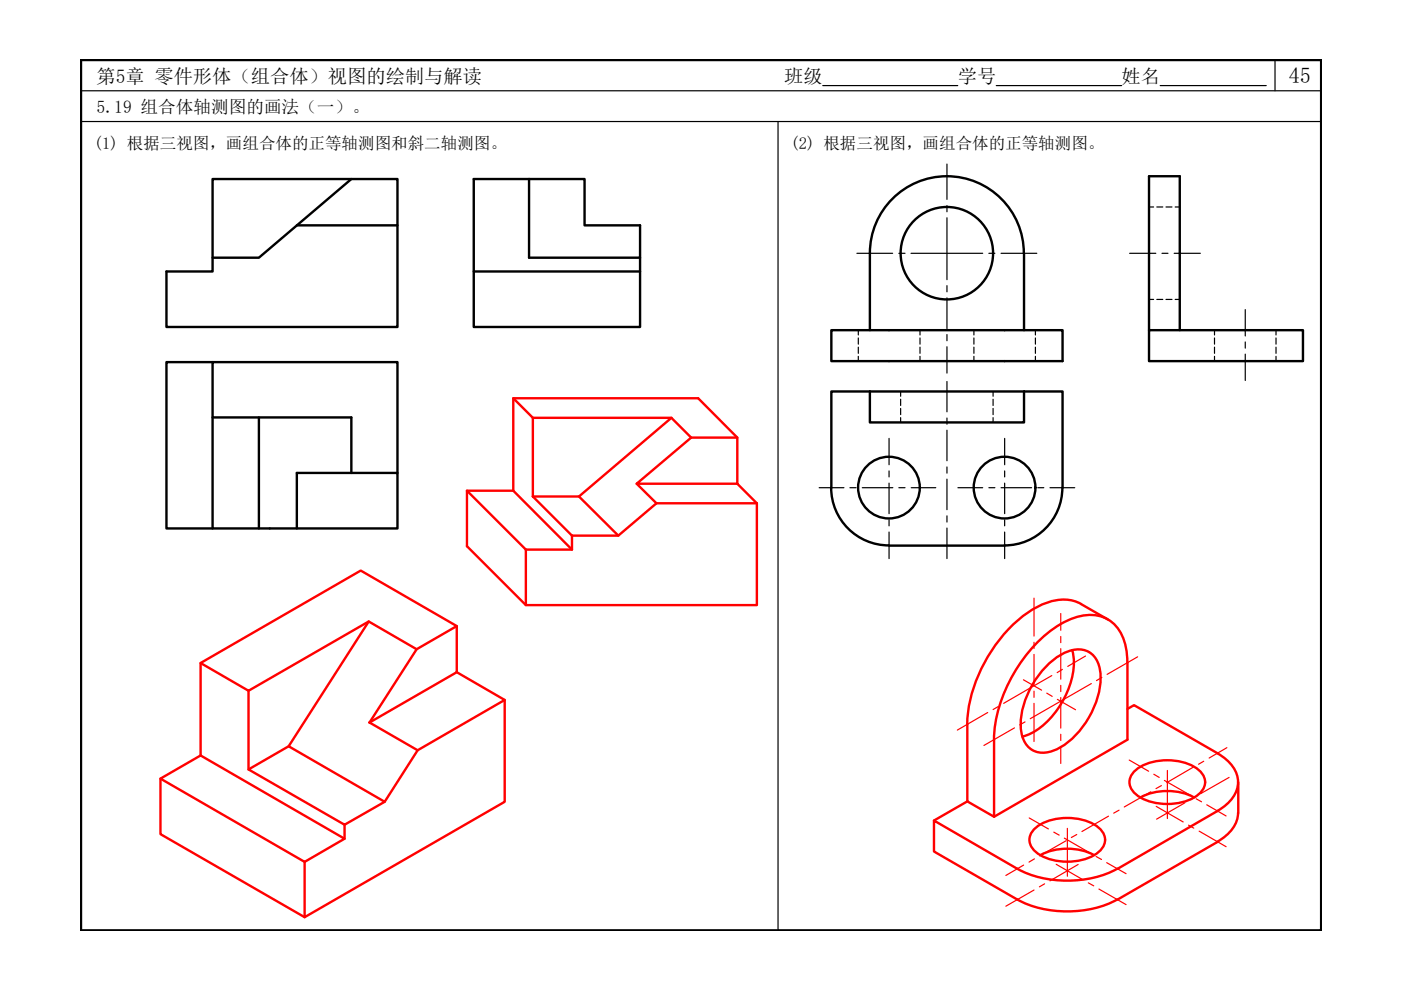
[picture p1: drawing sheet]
<svg xmlns="http://www.w3.org/2000/svg" width="297mm" height="210mm" viewBox="0 0 297 210" stroke-linecap="round" stroke-linejoin="round" font-family="sans-serif">
<!-- layer: 0 -->
<path d="M17.2 12.7h262.9v184.6h-262.9z" fill="none" stroke="#000" stroke-width=".51"/>
<path d="M17.2 19.2h262.9M174.4 18.1h28.7M211.2 18.1h26.6M246 18.1h22.5M270.3 12.7v6.5M17.2 25.8h262.9M165 25.8v171.5" fill="none" stroke="#000" stroke-width=".25"/>
<g fill="none" stroke="#000" stroke-width=".51">
<path d="M74.5 38l-19.6 16.6h-9.8M112.2 38h-11.8v31.3h35.3v-14.7M112.2 38h11.7v9.8h11.8v6.8h-23.5zM62.9 47.8h21.4v-9.8h-39.2v19.6h-9.8v11.7h49v-21.5M100.4 57.6h35.3M217.1 53.7a16.3 16.3 0 0 0-16.3-16.3 16.3 16.3 0 0 0-16.4 16.3v16.3M217.1 53.7v16.3M45.1 76.8h-9.8v35.2h9.8M176.3 70h49v6.6h-49zM243.6 70h32.7v6.6h-32.7zM243.6 70v-32.6h6.5v32.6M45.1 88.5v23.5h39.2v-11.7h-21.4v11.7"/>
<path d="M54.9 88.5v23.5M184.4 83h-8.1v20.4M184.4 83v6.6h32.7v-6.6M184.4 83h32.7M217.1 83h8.2v20.4M74.5 100.3v-11.8h-29.4v-11.7h39.2v23.5M176.2 103.4a12.3 12.3 0 0 0 12.3 12.2l24.5 .1M225.2 103.4a12.3 12.3 0 0 1-12.2 12.2"/>
<circle cx="200.8" cy="53.7" r="9.8"/>
<circle cx="188.5" cy="103.4" r="6.5"/>
<circle cx="213" cy="103.4" r="6.5"/>
</g>
<g fill="none" stroke="#000" stroke-width=".25">
<path d="M243.6 43.9h1M245.3 43.9h1.2M247.2 43.9h1.3M249.2 43.9h.9M182 70v1M182 71.7v1.3M182 73.6v1.3M182 75.6v1M195.1 70v1M195.1 71.7v1.3M195.1 73.6v1.3M195.1 75.6v1"/>
<path d="M206.5 70v1M206.5 71.7v1.3M206.5 73.6v1.3M206.5 75.6v1M219.5 70v1M219.5 71.7v1.3M219.5 73.6v1.3M219.5 75.6v1M243.6 63.5h1M245.3 63.5h1.2M247.2 63.5h1.3M249.2 63.5h.9"/>
<path d="M257.5 70v1M257.5 71.7v1.3M257.5 73.6v1.3M257.5 75.6v1M270.5 70v1M270.5 71.7v1.3M270.5 73.6v1.3M270.5 75.6v1M191 83v1M191 84.7v1.3M191 86.6v1.3M191 88.5v1.1"/>
<path d="M210.6 83v1M210.6 84.7v1.3M210.6 86.6v1.3M210.6 88.5v1.1"/>
</g>
<g fill="none" stroke="#000" stroke-width=".25">
<path d="M200.8 34.8v7.5M181.7 53.7h7.6M190.6 53.7h1.3M193.2 53.7h15.2M200.8 46.2v13.1M200.8 43.6v1.3M209.7 53.7h1.2M212.2 53.7h7.6M239.5 53.7h5.6M246.4 53.7h1.2M248.9 53.7h5.6M200.8 60.6v1.3"/>
<path d="M200.8 63.1v6.6M200.8 70.9v1.3M200.8 73.5v5.6M264 65.6v5.6M264 72.5v1.3M264 75.1v5.6M188.5 92.9v5.6M188.5 99.9v1.2M200.8 80.9v6.4M200.8 88.6v1.3M200.8 91.2v6.5M200.8 99v1.3"/>
<path d="M213 92.9v5.6M213 99.9v1.2M173.7 103.4h5.2M180.2 103.4h1.3M182.8 103.4h6.5M188.5 102.4v6.5M188.5 110.2v1.3M188.5 112.8v5.6M190.6 103.4h1.3M193.2 103.4h5.2M200.8 101.6v6.5M200.8 109.4v1.3"/>
<path d="M200.8 112v6.4M203.1 103.4h5.3M209.7 103.4h1.2M212.2 103.4h6.5M213 102.4v6.5M213 110.2v1.3M213 112.8v5.6M220 103.4h1.3M222.6 103.4h5.3"/>
</g>
<g fill="none" stroke="#f00" stroke-width=".51">
<path d="M108.8 84.4l4.2 4.2h29.4l4.1 4.2M113 88.6v16.7M142.4 88.6l-19.6 16.7h-9.8M156.3 92.8l-8.3-8.4h-39.2v19.6M99 104l12.5 12.5M108.8 104h-9.8v11.8l12.5 12.5M108.8 104l12.5 12.5M113 105.3l8.3 8.3M121.3 113.6v2.9h-9.8M122.8 105.3l8.3 8.3M135 102.6l11.5-9.8h9.8v9.8zM135 102.6l4.2 4.1"/>
<path d="M139.2 106.7l-8.1 6.9h-9.8M139.2 106.7h21.3M156.3 102.6l4.2 4.1M160.5 106.7v21.6h-49v-11.8M78.2 131.8l-25.5 14.7-10.2-5.9 34-19.6 20.3 11.7M78.2 131.8l10.1 5.9-10 15.5 10.2 5.9-6.9 10.9-20.4-11.8zM88.3 137.7l8.5-5v9.8l-18.5 10.7M227.3 137.8a13.5 13.5 0 0 1-1.3 9.6 16.5 16.5 0 0 1-8.5 8.6l-.8 .2M229.2 128.1a9.2 9.2 0 0 0-8.4 .1 28.7 28.7 0 0 0-13 14.2 27.3 27.3 0 0 0-2.7 11.2v16.3l5.7 3.3v-16.4M229.2 128.1l5.7 3.2M42.5 140.6v19.6M52.7 146.5v16.6"/>
<path d="M61.2 158.2l-8.5 4.9 20.4 11.8 8.5-4.9M96.8 142.5l10.2 5.9-18.5 10.7M107 148.4v21.6l-42.4 24.5v-11.8M222.4 140.7a9.5 9.5 0 0 1 6.8-3 4.6 4.6 0 0 1 4 4.4 17.4 17.4 0 0 1-4.9 13.5 10.1 10.1 0 0 1-7.8 4 4.6 4.6 0 0 1-4-4.4 17.4 17.4 0 0 1 5-13.5zM239 140.5a10.9 10.9 0 0 0-3.2-8.6 8 8 0 0 0-8.1-.9 26.3 26.3 0 0 0-13.3 12.7 28.5 28.5 0 0 0-3.7 13.1M239 150.3l1.4-.8 17.7 10.2M239 140.5v16.3l-28.2 16.4M258.1 159.7a7.6 7.6 0 0 1 4.4 6.1 6.8 6.8 0 0 1-3.2 5.4l-1.2 .7M34 165.1v11.8l30.6 17.6M34 165.1l8.5-4.9 30.6 17.6-8.5 4.9zM73.1 174.9v2.9M205.1 169.9l-7.1 4.1"/>
<path d="M219.5 175.5a11.8 11.8 0 0 1 13.5 0 3.1 3.1 0 0 1 0 5.1 11.8 11.8 0 0 1-13.5 0 3.1 3.1 0 0 1 0-5.1zM240.8 163.3a11.8 11.8 0 0 1 13.4 0 3.1 3.1 0 0 1 0 5.1 11.8 11.8 0 0 1-13.4 0 3.1 3.1 0 0 1 0-5.1zM241.8 169.1a12.5 12.5 0 0 1 11.4 0M258.1 178.5l-21.2 12.2M258.1 171.9l-21.2 12.3M262.5 172.3a7 7 0 0 1-3.5 5.6l-.9 .6M262.5 165.8v6.6M215.7 190.7a23.5 23.5 0 0 0 21.2 0M215.7 184.2a23.5 23.5 0 0 0 21.2 0M215.7 184.2l-17.7-10.2v6.5l17.7 10.2M220.6 181.3a12.5 12.5 0 0 1 11.4 0"/>
</g>
<g fill="none" stroke="#f00" stroke-width=".25">
<path d="M219.2 126.8v8.1M219.2 136.2v1.3M219.2 138.8v6.4M224.9 130.1v3.5M224.9 134.9v1.4M224.9 137.5v6.5M230.2 139.1l-3.8 2.2M241.2 139.3l-6.5 3.7M209.4 151.1l-6.4 3.7M211.7 149.8l-1.1 .6M215.1 154.3l-6.5 3.8M217 144.1l3.8 2.2"/>
<path d="M217.3 153.1l-1.1 .6M219.2 146.5v1.4M219.2 149.1v8.1M221.9 147l1.2 .6M223 143.2l-10.2 5.9M224.2 148.3l3.8 2.2M224.9 145.3v1.3M224.9 147.9v6.5M224.9 155.7v1.3M224.9 158.3v3.6M225.2 141.9l-1.1 .7M231.4 144.9l-13 7.5"/>
<path d="M233.6 143.6l-1.1 .7M260.1 158.5l-3.7 2.2M218.2 173.4l4.1 2.4M223.4 176.4l1.2 .7M225.7 177.7l5.6 3.3M226 178.3l-5.6 3.2M226.3 175.6v10.2M228.3 176.9l-1.2 .7M235 173l-5.6 3.3M237.3 171.8l-1.2 .6M239.4 161.1l4.1 2.4M244 167.9l-5.6 3.2"/>
<path d="M244.6 164.2l1.2 .6M245.1 171l5.8 3.3M246.2 166.6l-1.1 .6M246.9 165.5l5.6 3.2M247.5 163.4v10.2M251.2 170.2l-6 3.5M252 174.9l1.1 .7M253 162.7l-5.6 3.2M253.5 168.9l-1.2 .7M253.6 169.4l1.1 .6M254.2 176.2l5.8 3.3M255.2 161.4l-1.1 .6"/>
<path d="M255.8 170.6l4.2 2.4M260.6 164.8l-6 3.5M217 183.4l-3.7 2.2M219.2 188.7l-5.9 3.4M219.3 182.1l-1.1 .7M221.5 187.4l-1.1 .6M223.9 183.2l5.7 3.3M228.6 183.3l-6 3.5M230.7 187.2l1.2 .6M232.4 181.6l1.1 .6M233 188.5l5.7 3.3M234.6 182.9l4.1 2.3"/>
</g>
<text font-size="4.7" x="273.2" y="17.6">45</text>
<g font-size="4.1">
<text x="20.5" y="17.6">第5章 零件形体（组合体）视图的绘制与解读</text>
<text x="166.3" y="17.6">班级</text>
<text x="203.1" y="17.6">学号</text>
<text x="237.8" y="17.6">姓名</text>
</g>
<text font-size="3.7" x="20.5" y="23.9">5.19 组合体轴测图的画法（一）。</text>
<g font-size="3.5">
<text x="19.9" y="31.7">(1) 根据三视图，画组合体的正等轴测图和斜二轴测图。</text>
<text x="167.6" y="31.7">(2) 根据三视图，画组合体的正等轴测图。</text>
</g>
</svg>
